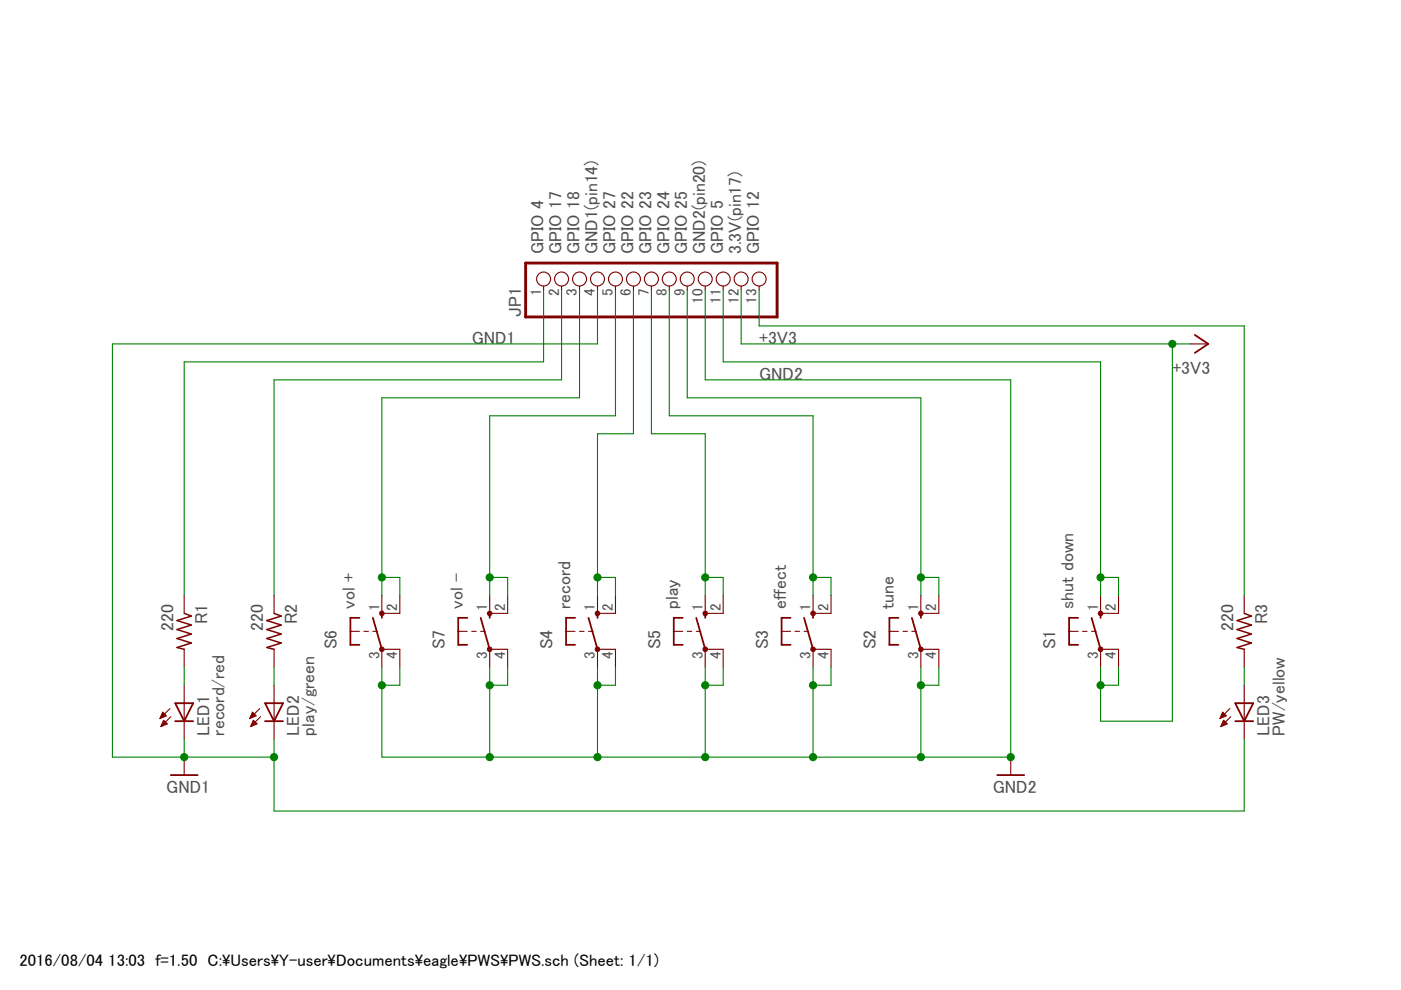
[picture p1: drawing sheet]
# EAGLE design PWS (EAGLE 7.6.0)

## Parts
JP1  PINHD-1X13  [1X13]
LED1  record/red  LED3MM  [LED3MM]
LED2  play/green  LED3MM  [LED3MM]
LED3  PW/yellow  LED3MM  [LED3MM]
R1  220  R-US_0204/5  [0204/5]
R2  220  R-US_0204/5  [0204/5]
R3  220  R-US_0204/5  [0204/5]
S1  shut down  10-XX  [B3F-10XX]
S2  tune  10-XX  [B3F-10XX]
S3  effect  10-XX  [B3F-10XX]
S4  record  10-XX  [B3F-10XX]
S5  play  10-XX  [B3F-10XX]
S6  vol +  10-XX  [B3F-10XX]
S7  vol -  10-XX  [B3F-10XX]

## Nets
+3V3: JP1.12 S1.3(P) S1.4(P1)
GND1: JP1.4 LED1.K(C) LED2.K(C) LED3.K(C)
GND2: JP1.10 S2.3(P) S2.4(P1) S3.3(P) S3.4(P1) S4.3(P) S4.4(P1) S5.3(P) S5.4(P1) S6.3(P) S6.4(P1) S7.3(P) S7.4(P1)
N$1: LED1.A R1.2
N$2: LED2.A R2.2
N$3: LED3.A R3.2
N$4: JP1.5 S7.1(S) S7.2(S1)
N$6: JP1.3 S6.1(S) S6.2(S1)
N$8: JP1.8 S3.1(S) S3.2(S1)
N$9: JP1.7 S5.1(S) S5.2(S1)
N$10: JP1.9 S2.1(S) S2.2(S1)
N$12: JP1.11 S1.1(S) S1.2(S1)
N$14: JP1.13 R3.1
N$15: JP1.6 S4.1(S) S4.2(S1)
N$16: JP1.2 R2.1
N$17: JP1.1 R1.1

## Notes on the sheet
- GPIO 4 | GPIO 17 | GPIO 18 | GND1(pin14) | GPIO 27 | GPIO 22 | GPIO 23 | GPIO 24 | GPIO 25 | GND2(pin20) | GPIO 5 | 3.3V(pin17) | GPIO 12
